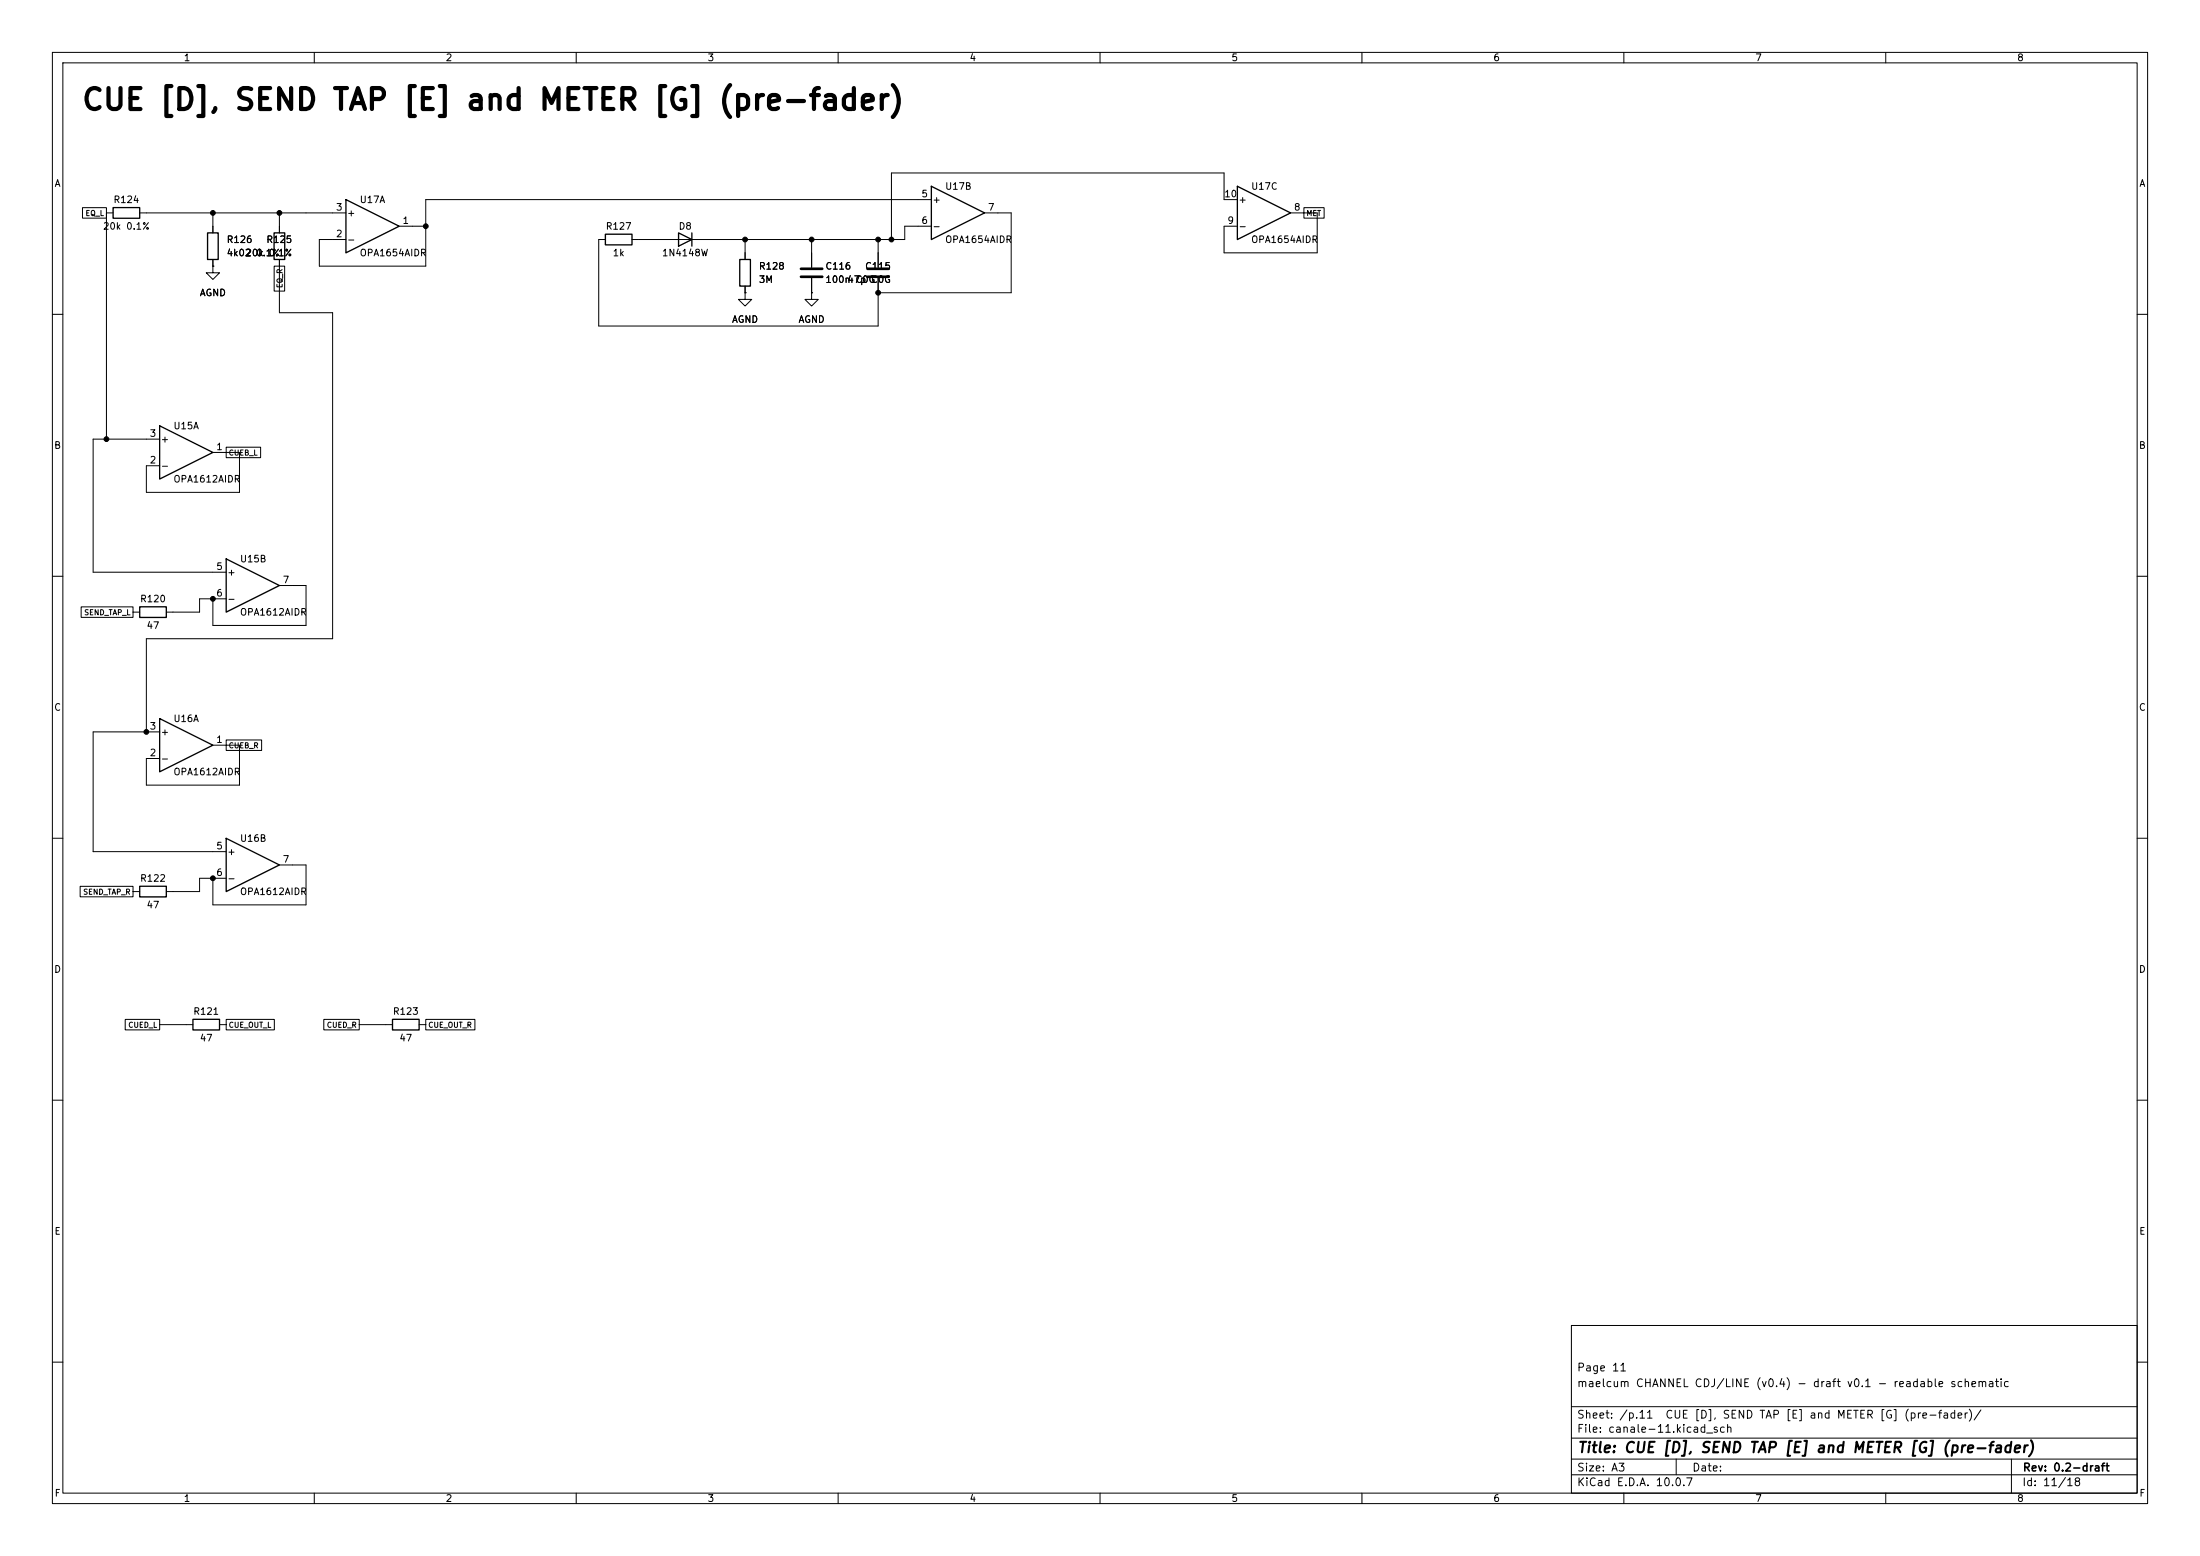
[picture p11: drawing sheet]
(kicad_sch
 (version 20260101)
 (generator "eeschema")
 (generator_version "10.0")
 (paper "A3")
 (title_block
  (title "CUE [D], SEND TAP [E] and METER [G] (pre-fader)")
  (rev "0.2-draft")
  (comment 1 "maelcum CHANNEL CDJ/LINE (v0.4) - draft v0.1 - readable schematic")
  (comment 2 "Page 11"))
 (lib_symbols
  (symbol
   "Amplifier_Operational:TL074"
   (pin_names
    (offset 0.127)) (exclude_from_sim no) (in_bom yes) (on_board yes)
   (in_pos_files yes)
   (duplicate_pin_numbers_are_jumpers no)
   (property
    "Reference"
    "U" (at 0 5.08 0) (show_name no) (do_not_autoplace no) (effects (font (size 1.27 1.27)) (justify left)))
   (property
    "Value"
    "TL074" (at 0 -5.08 0) (show_name no) (do_not_autoplace no) (effects (font (size 1.27 1.27)) (justify left)))
   (property
    "Footprint"
    "" (at -1.27 2.54 0) (show_name no) (do_not_autoplace no) (hide yes) (effects (font (size 1.27 1.27))))
   (property
    "Datasheet"
    "http://www.ti.com/lit/ds/symlink/tl071.pdf" (at 1.27 5.08 0) (show_name no) (do_not_autoplace no) (hide yes) (effects (font (size 1.27 1.27))))
   (property
    "Description"
    "Quad Low-Noise JFET-Input Operational Amplifiers, DIP-14/SOIC-14" (at 0 0 0) (show_name no) (do_not_autoplace no) (hide yes) (effects (font (size 1.27 1.27))))
   (property
    "ki_locked"
    "" (at 0 0 0) (show_name no) (do_not_autoplace no) (effects (font (size 1.27 1.27))))
   (property
    "ki_keywords"
    "quad opamp" (at 0 0 0) (show_name no) (do_not_autoplace no) (hide yes) (effects (font (size 1.27 1.27))))
   (property
    "ki_fp_filters"
    "SOIC*3.9x8.7mm*P1.27mm* DIP*W7.62mm* TSSOP*4.4x5mm*P0.65mm* SSOP*5.3x6.2mm*P0.65mm* MSOP*3x3mm*P0.5mm*" (at 0 0 0) (show_name no) (do_not_autoplace no) (hide yes) (effects (font (size 1.27 1.27))))
   (symbol
    "TL074_1_1"
    (polyline (pts (xy -5.08 5.08) (xy 5.08 0) (xy -5.08 -5.08) (xy -5.08 5.08)) (stroke (width 0.254) (type default)) (fill (type background)))
    (pin
    output
    line (at 7.62 0 180) (length 2.54) (name
    "" (effects (font (size 1.27 1.27)))) (number
    "1" (effects (font (size 1.27 1.27)))))
    (pin
    input
    line (at -7.62 -2.54 0) (length 2.54) (name
    "-" (effects (font (size 1.27 1.27)))) (number
    "2" (effects (font (size 1.27 1.27)))))
    (pin
    input
    line (at -7.62 2.54 0) (length 2.54) (name
    "+" (effects (font (size 1.27 1.27)))) (number
    "3" (effects (font (size 1.27 1.27))))))
   (symbol
    "TL074_2_1"
    (polyline (pts (xy -5.08 5.08) (xy 5.08 0) (xy -5.08 -5.08) (xy -5.08 5.08)) (stroke (width 0.254) (type default)) (fill (type background)))
    (pin
    input
    line (at -7.62 2.54 0) (length 2.54) (name
    "+" (effects (font (size 1.27 1.27)))) (number
    "5" (effects (font (size 1.27 1.27)))))
    (pin
    input
    line (at -7.62 -2.54 0) (length 2.54) (name
    "-" (effects (font (size 1.27 1.27)))) (number
    "6" (effects (font (size 1.27 1.27)))))
    (pin
    output
    line (at 7.62 0 180) (length 2.54) (name
    "" (effects (font (size 1.27 1.27)))) (number
    "7" (effects (font (size 1.27 1.27))))))
   (symbol
    "TL074_3_1"
    (polyline (pts (xy -5.08 5.08) (xy 5.08 0) (xy -5.08 -5.08) (xy -5.08 5.08)) (stroke (width 0.254) (type default)) (fill (type background)))
    (pin
    output
    line (at 7.62 0 180) (length 2.54) (name
    "" (effects (font (size 1.27 1.27)))) (number
    "8" (effects (font (size 1.27 1.27)))))
    (pin
    input
    line (at -7.62 -2.54 0) (length 2.54) (name
    "-" (effects (font (size 1.27 1.27)))) (number
    "9" (effects (font (size 1.27 1.27)))))
    (pin
    input
    line (at -7.62 2.54 0) (length 2.54) (name
    "+" (effects (font (size 1.27 1.27)))) (number
    "10" (effects (font (size 1.27 1.27))))))
   (symbol
    "TL074_4_1"
    (polyline (pts (xy -5.08 5.08) (xy 5.08 0) (xy -5.08 -5.08) (xy -5.08 5.08)) (stroke (width 0.254) (type default)) (fill (type background)))
    (pin
    input
    line (at -7.62 2.54 0) (length 2.54) (name
    "+" (effects (font (size 1.27 1.27)))) (number
    "12" (effects (font (size 1.27 1.27)))))
    (pin
    input
    line (at -7.62 -2.54 0) (length 2.54) (name
    "-" (effects (font (size 1.27 1.27)))) (number
    "13" (effects (font (size 1.27 1.27)))))
    (pin
    output
    line (at 7.62 0 180) (length 2.54) (name
    "" (effects (font (size 1.27 1.27)))) (number
    "14" (effects (font (size 1.27 1.27))))))
   (symbol
    "TL074_5_1"
    (pin
    power_in
    line (at -2.54 7.62 270) (length 3.81) (name
    "V+" (effects (font (size 1.27 1.27)))) (number
    "4" (effects (font (size 1.27 1.27)))))
    (pin
    power_in
    line (at -2.54 -7.62 90) (length 3.81) (name
    "V-" (effects (font (size 1.27 1.27)))) (number
    "11" (effects (font (size 1.27 1.27))))))
   (embedded_fonts no))
  (symbol
   "Device:R"
   (pin_numbers (hide yes))
   (pin_names
    (offset 0)) (exclude_from_sim no) (in_bom yes) (on_board yes)
   (in_pos_files yes)
   (duplicate_pin_numbers_are_jumpers no)
   (property
    "Reference"
    "R" (at 2.032 0 90) (show_name no) (do_not_autoplace no) (effects (font (size 1.27 1.27))))
   (property
    "Value"
    "R" (at 0 0 90) (show_name no) (do_not_autoplace no) (effects (font (size 1.27 1.27))))
   (property
    "Footprint"
    "" (at -1.778 0 90) (show_name no) (do_not_autoplace no) (hide yes) (effects (font (size 1.27 1.27))))
   (property
    "Datasheet"
    "" (at 0 0 0) (show_name no) (do_not_autoplace no) (hide yes) (effects (font (size 1.27 1.27))))
   (property
    "Description"
    "Resistor" (at 0 0 0) (show_name no) (do_not_autoplace no) (hide yes) (effects (font (size 1.27 1.27))))
   (property
    "ki_keywords"
    "R res resistor" (at 0 0 0) (show_name no) (do_not_autoplace no) (hide yes) (effects (font (size 1.27 1.27))))
   (property
    "ki_fp_filters"
    "R_*" (at 0 0 0) (show_name no) (do_not_autoplace no) (hide yes) (effects (font (size 1.27 1.27))))
   (symbol
    "R_0_1"
    (rectangle (start -1.016 -2.54) (end 1.016 2.54) (stroke (width 0.254) (type default)) (fill (type none))))
   (symbol
    "R_1_1"
    (pin
    passive
    line (at 0 3.81 270) (length 1.27) (name
    "" (effects (font (size 1.27 1.27)))) (number
    "1" (effects (font (size 1.27 1.27)))))
    (pin
    passive
    line (at 0 -3.81 90) (length 1.27) (name
    "" (effects (font (size 1.27 1.27)))) (number
    "2" (effects (font (size 1.27 1.27))))))
   (embedded_fonts no))
  (symbol
   "power:GND"
   (power global)
   (pin_numbers (hide yes))
   (pin_names
    (offset 0) (hide yes)) (exclude_from_sim no) (in_bom yes) (on_board yes)
   (in_pos_files yes)
   (duplicate_pin_numbers_are_jumpers no)
   (property
    "Reference"
    "#PWR" (at 0 -6.35 0) (show_name no) (do_not_autoplace no) (hide yes) (effects (font (size 1.27 1.27))))
   (property
    "Value"
    "GND" (at 0 -3.81 0) (show_name no) (do_not_autoplace no) (effects (font (size 1.27 1.27))))
   (property
    "Footprint"
    "" (at 0 0 0) (show_name no) (do_not_autoplace no) (hide yes) (effects (font (size 1.27 1.27))))
   (property
    "Datasheet"
    "" (at 0 0 0) (show_name no) (do_not_autoplace no) (hide yes) (effects (font (size 1.27 1.27))))
   (property
    "Description"
    "Power symbol creates a global label with name \"GND\" , ground" (at 0 0 0) (show_name no) (do_not_autoplace no) (hide yes) (effects (font (size 1.27 1.27))))
   (property
    "ki_keywords"
    "global power" (at 0 0 0) (show_name no) (do_not_autoplace no) (hide yes) (effects (font (size 1.27 1.27))))
   (symbol
    "GND_0_1"
    (polyline (pts (xy 0 0) (xy 0 -1.27) (xy 1.27 -1.27) (xy 0 -2.54) (xy -1.27 -1.27) (xy 0 -1.27)) (stroke (width 0) (type default)) (fill (type none))))
   (symbol
    "GND_1_1"
    (pin
    power_in
    line (at 0 0 270) (length 0) (name
    "" (effects (font (size 1.27 1.27)))) (number
    "1" (effects (font (size 1.27 1.27))))))
   (embedded_fonts no))
  (symbol
   "Device:C"
   (pin_numbers (hide yes))
   (pin_names
    (offset 0.254)) (exclude_from_sim no) (in_bom yes) (on_board yes)
   (in_pos_files yes)
   (duplicate_pin_numbers_are_jumpers no)
   (property
    "Reference"
    "C" (at 0.635 2.54 0) (show_name no) (do_not_autoplace no) (effects (font (size 1.27 1.27)) (justify left)))
   (property
    "Value"
    "C" (at 0.635 -2.54 0) (show_name no) (do_not_autoplace no) (effects (font (size 1.27 1.27)) (justify left)))
   (property
    "Footprint"
    "" (at 0.9652 -3.81 0) (show_name no) (do_not_autoplace no) (hide yes) (effects (font (size 1.27 1.27))))
   (property
    "Datasheet"
    "" (at 0 0 0) (show_name no) (do_not_autoplace no) (hide yes) (effects (font (size 1.27 1.27))))
   (property
    "Description"
    "Unpolarized capacitor" (at 0 0 0) (show_name no) (do_not_autoplace no) (hide yes) (effects (font (size 1.27 1.27))))
   (property
    "ki_keywords"
    "cap capacitor" (at 0 0 0) (show_name no) (do_not_autoplace no) (hide yes) (effects (font (size 1.27 1.27))))
   (property
    "ki_fp_filters"
    "C_*" (at 0 0 0) (show_name no) (do_not_autoplace no) (hide yes) (effects (font (size 1.27 1.27))))
   (symbol
    "C_0_1"
    (polyline (pts (xy -2.032 0.762) (xy 2.032 0.762)) (stroke (width 0.508) (type default)) (fill (type none)))
    (polyline (pts (xy -2.032 -0.762) (xy 2.032 -0.762)) (stroke (width 0.508) (type default)) (fill (type none))))
   (symbol
    "C_1_1"
    (pin
    passive
    line (at 0 3.81 270) (length 2.794) (name
    "" (effects (font (size 1.27 1.27)))) (number
    "1" (effects (font (size 1.27 1.27)))))
    (pin
    passive
    line (at 0 -3.81 90) (length 2.794) (name
    "" (effects (font (size 1.27 1.27)))) (number
    "2" (effects (font (size 1.27 1.27))))))
   (embedded_fonts no))
  (symbol
   "Diode:1N4148W"
   (pin_numbers (hide yes))
   (pin_names (hide yes)) (exclude_from_sim no) (in_bom yes) (on_board yes)
   (in_pos_files yes)
   (duplicate_pin_numbers_are_jumpers no)
   (property
    "Reference"
    "D" (at 0 2.54 0) (show_name no) (do_not_autoplace no) (effects (font (size 1.27 1.27))))
   (property
    "Value"
    "1N4148W" (at 0 -2.54 0) (show_name no) (do_not_autoplace no) (effects (font (size 1.27 1.27))))
   (property
    "Footprint"
    "Diode_SMD:D_SOD-123" (at 0 -4.445 0) (show_name no) (do_not_autoplace no) (hide yes) (effects (font (size 1.27 1.27))))
   (property
    "Datasheet"
    "https://www.vishay.com/docs/85748/1n4148w.pdf" (at 0 0 0) (show_name no) (do_not_autoplace no) (hide yes) (effects (font (size 1.27 1.27))))
   (property
    "Description"
    "75V 0.15A Fast Switching Diode, SOD-123" (at 0 0 0) (show_name no) (do_not_autoplace no) (hide yes) (effects (font (size 1.27 1.27))))
   (property
    "Sim.Device"
    "D" (at 0 0 0) (show_name no) (do_not_autoplace no) (hide yes) (effects (font (size 1.27 1.27))))
   (property
    "Sim.Pins"
    "1=K 2=A" (at 0 0 0) (show_name no) (do_not_autoplace no) (hide yes) (effects (font (size 1.27 1.27))))
   (property
    "ki_keywords"
    "diode" (at 0 0 0) (show_name no) (do_not_autoplace no) (hide yes) (effects (font (size 1.27 1.27))))
   (property
    "ki_fp_filters"
    "D*SOD?123*" (at 0 0 0) (show_name no) (do_not_autoplace no) (hide yes) (effects (font (size 1.27 1.27))))
   (symbol
    "1N4148W_0_1"
    (polyline (pts (xy -1.27 1.27) (xy -1.27 -1.27)) (stroke (width 0.254) (type default)) (fill (type none)))
    (polyline (pts (xy 1.27 1.27) (xy 1.27 -1.27) (xy -1.27 0) (xy 1.27 1.27)) (stroke (width 0.254) (type default)) (fill (type none)))
    (polyline (pts (xy 1.27 0) (xy -1.27 0)) (stroke (width 0) (type default)) (fill (type none))))
   (symbol
    "1N4148W_1_1"
    (pin
    passive
    line (at -3.81 0 0) (length 2.54) (name
    "K" (effects (font (size 1.27 1.27)))) (number
    "1" (effects (font (size 1.27 1.27)))))
    (pin
    passive
    line (at 3.81 0 180) (length 2.54) (name
    "A" (effects (font (size 1.27 1.27)))) (number
    "2" (effects (font (size 1.27 1.27))))))
   (embedded_fonts no))
  (symbol
   "Amplifier_Operational:OPA1612AxD"
   (pin_names
    (offset 0.127)) (exclude_from_sim no) (in_bom yes) (on_board yes)
   (in_pos_files yes)
   (duplicate_pin_numbers_are_jumpers no)
   (property
    "Reference"
    "U" (at 0 5.08 0) (show_name no) (do_not_autoplace no) (effects (font (size 1.27 1.27)) (justify left)))
   (property
    "Value"
    "OPA1612AxD" (at 0 -5.08 0) (show_name no) (do_not_autoplace no) (effects (font (size 1.27 1.27)) (justify left)))
   (property
    "Footprint"
    "" (at 0 0 0) (show_name no) (do_not_autoplace no) (hide yes) (effects (font (size 1.27 1.27))))
   (property
    "Datasheet"
    "http://www.ti.com/lit/ds/symlink/opa1612.pdf" (at 0 0 0) (show_name no) (do_not_autoplace no) (hide yes) (effects (font (size 1.27 1.27))))
   (property
    "Description"
    "Dual SoundPlus High Performance, Bipolar-Input Audio Operational Amplifiers, SOIC-8" (at 0 0 0) (show_name no) (do_not_autoplace no) (hide yes) (effects (font (size 1.27 1.27))))
   (property
    "ki_locked"
    "" (at 0 0 0) (show_name no) (do_not_autoplace no) (effects (font (size 1.27 1.27))))
   (property
    "ki_keywords"
    "dual opamp" (at 0 0 0) (show_name no) (do_not_autoplace no) (hide yes) (effects (font (size 1.27 1.27))))
   (property
    "ki_fp_filters"
    "SOIC*3.9x4.9mm*P1.27mm* DIP*W7.62mm* TO*99* OnSemi*Micro8* TSSOP*3x3mm*P0.65mm* TSSOP*4.4x3mm*P0.65mm* MSOP*3x3mm*P0.65mm* SSOP*3.9x4.9mm*P0.635mm* LFCSP*2x2mm*P0.5mm* *SIP* SOIC*5.3x6.2mm*P1.27mm*" (at 0 0 0) (show_name no) (do_not_autoplace no) (hide yes) (effects (font (size 1.27 1.27))))
   (symbol
    "OPA1612AxD_1_1"
    (polyline (pts (xy -5.08 5.08) (xy 5.08 0) (xy -5.08 -5.08) (xy -5.08 5.08)) (stroke (width 0.254) (type default)) (fill (type background)))
    (pin
    output
    line (at 7.62 0 180) (length 2.54) (name
    "" (effects (font (size 1.27 1.27)))) (number
    "1" (effects (font (size 1.27 1.27)))))
    (pin
    input
    line (at -7.62 -2.54 0) (length 2.54) (name
    "-" (effects (font (size 1.27 1.27)))) (number
    "2" (effects (font (size 1.27 1.27)))))
    (pin
    input
    line (at -7.62 2.54 0) (length 2.54) (name
    "+" (effects (font (size 1.27 1.27)))) (number
    "3" (effects (font (size 1.27 1.27))))))
   (symbol
    "OPA1612AxD_2_1"
    (polyline (pts (xy -5.08 5.08) (xy 5.08 0) (xy -5.08 -5.08) (xy -5.08 5.08)) (stroke (width 0.254) (type default)) (fill (type background)))
    (pin
    input
    line (at -7.62 2.54 0) (length 2.54) (name
    "+" (effects (font (size 1.27 1.27)))) (number
    "5" (effects (font (size 1.27 1.27)))))
    (pin
    input
    line (at -7.62 -2.54 0) (length 2.54) (name
    "-" (effects (font (size 1.27 1.27)))) (number
    "6" (effects (font (size 1.27 1.27)))))
    (pin
    output
    line (at 7.62 0 180) (length 2.54) (name
    "" (effects (font (size 1.27 1.27)))) (number
    "7" (effects (font (size 1.27 1.27))))))
   (symbol
    "OPA1612AxD_3_1"
    (pin
    power_in
    line (at -2.54 -7.62 90) (length 3.81) (name
    "V-" (effects (font (size 1.27 1.27)))) (number
    "4" (effects (font (size 1.27 1.27)))))
    (pin
    power_in
    line (at -2.54 7.62 270) (length 3.81) (name
    "V+" (effects (font (size 1.27 1.27)))) (number
    "8" (effects (font (size 1.27 1.27))))))
   (embedded_fonts no)))
 (text
  "CUE [D], SEND TAP [E] and METER [G] (pre-fader)"
  (exclude_from_sim no)
  (at 15.24 21.59 0)
  (effects (font (size 4 4)
    (bold yes)) (justify left bottom)))
 (symbol
  (lib_id "Amplifier_Operational:TL074")
  (at 71.12 43.18 0)
  (unit 1)
  (body_style 1)
  (exclude_from_sim no)
  (in_bom yes)
  (on_board yes)
  (dnp no)
  (property
   "Reference"
   "U17" (at 68.58 38.1 0) (effects (font (size 1.27 1.27)) (justify left)))
  (property
   "Value"
   "OPA1654AIDR" (at 68.58 48.26 0) (effects (font (size 1.27 1.27)) (justify left)))
  (property
   "Footprint"
   "Package_SO:SOIC-14_3.9x8.7mm_P1.27mm" (at 71.12 43.18 0) (effects (font (size 1.27 1.27)) (justify left) (hide yes)))
  (property
   "Datasheet"
   "" (at 71.12 43.18 0) (effects (font (size 1.27 1.27)) (justify left) (hide yes)))
  (property
   "Nota"
   "inseguitore di scala, superdiodo, buffer dell'hold (LM3915 sulla scheda comandi)" (at 71.12 43.18 0) (effects (font (size 1.27 1.27)) (justify left) (hide yes)))
  (pin
   "1")
  (pin
   "2")
  (pin
   "3")
  (instances (project
    "canale" (path
    "/f0c5571b-16e2-51a9-92b3-0eee43c7234d/6fb49771-ef78-5bdc-9e51-f31e50df5091" (reference "U17") (unit 1)))))
 (wire
  (pts (xy 63.5 40.64) (xy 58.42 40.64))
  (stroke (width 0) (type default)))
 (symbol
  (lib_id "Device:R")
  (at 53.34 46.99 180)
  (unit 1)
  (body_style 1)
  (exclude_from_sim no)
  (in_bom yes)
  (on_board yes)
  (dnp no)
  (property
   "Reference"
   "R125" (at 55.88 45.72 0) (effects (font (size 1.27 1.27)) (justify left)))
  (property
   "Value"
   "20k 0.1%" (at 55.88 48.26 0) (effects (font (size 1.27 1.27)) (justify left)))
  (property
   "Footprint"
   "Resistor_SMD:R_0805_2012Metric" (at 53.34 46.99 0) (effects (font (size 1.27 1.27)) (justify left) (hide yes)))
  (property
   "Datasheet"
   "" (at 53.34 46.99 0) (effects (font (size 1.27 1.27)) (justify left) (hide yes)))
  (pin
   "1")
  (pin
   "2")
  (instances (project
    "canale" (path
    "/f0c5571b-16e2-51a9-92b3-0eee43c7234d/6fb49771-ef78-5bdc-9e51-f31e50df5091" (reference "R125") (unit 1)))))
 (symbol
  (lib_id "Device:R")
  (at 40.64 46.99 0)
  (unit 1)
  (body_style 1)
  (exclude_from_sim no)
  (in_bom yes)
  (on_board yes)
  (dnp no)
  (property
   "Reference"
   "R126" (at 43.18 45.72 0) (effects (font (size 1.27 1.27)) (justify left)))
  (property
   "Value"
   "4k02 0.1%" (at 43.18 48.26 0) (effects (font (size 1.27 1.27)) (justify left)))
  (property
   "Footprint"
   "Resistor_SMD:R_0805_2012Metric" (at 40.64 46.99 0) (effects (font (size 1.27 1.27)) (justify left) (hide yes)))
  (property
   "Datasheet"
   "" (at 40.64 46.99 0) (effects (font (size 1.27 1.27)) (justify left) (hide yes)))
  (property
   "Nota"
   "g = 0,287 (doc 0,288), come il master" (at 40.64 46.99 0) (effects (font (size 1.27 1.27)) (justify left) (hide yes)))
  (pin
   "1")
  (pin
   "2")
  (instances (project
    "canale" (path
    "/f0c5571b-16e2-51a9-92b3-0eee43c7234d/6fb49771-ef78-5bdc-9e51-f31e50df5091" (reference "R126") (unit 1)))))
 (symbol
  (lib_id "Device:R")
  (at 24.13 40.64 90)
  (unit 1)
  (body_style 1)
  (exclude_from_sim no)
  (in_bom yes)
  (on_board yes)
  (dnp no)
  (property
   "Reference"
   "R124" (at 24.13 38.1 90) (effects (font (size 1.27 1.27))))
  (property
   "Value"
   "20k 0.1%" (at 24.13 43.18 90) (effects (font (size 1.27 1.27))))
  (property
   "Footprint"
   "Resistor_SMD:R_0805_2012Metric" (at 24.13 40.64 0) (effects (font (size 1.27 1.27)) (justify left) (hide yes)))
  (property
   "Datasheet"
   "" (at 24.13 40.64 0) (effects (font (size 1.27 1.27)) (justify left) (hide yes)))
  (property
   "Nota"
   "NOTA: barra unica del canale, (L+R)/2 con due 20k" (at 24.13 40.64 0) (effects (font (size 1.27 1.27)) (justify left) (hide yes)))
  (pin
   "1")
  (pin
   "2")
  (instances (project
    "canale" (path
    "/f0c5571b-16e2-51a9-92b3-0eee43c7234d/6fb49771-ef78-5bdc-9e51-f31e50df5091" (reference "R124") (unit 1)))))
 (wire
  (pts (xy 58.42 40.64) (xy 53.34 40.64))
  (stroke (width 0) (type default)))
 (wire
  (pts (xy 53.34 40.64) (xy 53.34 43.18))
  (stroke (width 0) (type default)))
 (wire
  (pts (xy 53.34 40.64) (xy 40.64 40.64))
  (stroke (width 0) (type default)))
 (wire
  (pts (xy 40.64 40.64) (xy 40.64 43.18))
  (stroke (width 0) (type default)))
 (wire
  (pts (xy 40.64 40.64) (xy 27.94 40.64))
  (stroke (width 0) (type default)))
 (junction
  (at 53.34 40.64)
  (diameter 0)
  (color 0 0 0 0))
 (junction
  (at 40.64 40.64)
  (diameter 0)
  (color 0 0 0 0))
 (symbol
  (lib_id "power:GND")
  (at 40.64 50.8 0)
  (unit 1)
  (body_style 1)
  (exclude_from_sim no)
  (in_bom yes)
  (on_board yes)
  (dnp no)
  (property
   "Reference"
   "#PWR001" (at 40.64 50.8 0) (effects (font (size 1.27 1.27)) (justify left) (hide yes)))
  (property
   "Value"
   "AGND" (at 40.64 55.88 0) (effects (font (size 1.27 1.27))))
  (property
   "Footprint"
   "" (at 40.64 50.8 0) (effects (font (size 1.27 1.27)) (justify left) (hide yes)))
  (property
   "Datasheet"
   "" (at 40.64 50.8 0) (effects (font (size 1.27 1.27)) (justify left) (hide yes)))
  (pin
   "1")
  (instances (project
    "canale" (path
    "/f0c5571b-16e2-51a9-92b3-0eee43c7234d/6fb49771-ef78-5bdc-9e51-f31e50df5091" (reference "#PWR001") (unit 1)))))
 (wire
  (pts (xy 63.5 45.72) (xy 60.96 45.72))
  (stroke (width 0) (type default)))
 (wire
  (pts (xy 60.96 50.8) (xy 60.96 45.72))
  (stroke (width 0) (type default)))
 (symbol
  (lib_id "Amplifier_Operational:TL074")
  (at 182.88 40.64 0)
  (unit 2)
  (body_style 1)
  (exclude_from_sim no)
  (in_bom yes)
  (on_board yes)
  (dnp no)
  (property
   "Reference"
   "U17" (at 180.34 35.56 0) (effects (font (size 1.27 1.27)) (justify left)))
  (property
   "Value"
   "OPA1654AIDR" (at 180.34 45.72 0) (effects (font (size 1.27 1.27)) (justify left)))
  (property
   "Footprint"
   "Package_SO:SOIC-14_3.9x8.7mm_P1.27mm" (at 182.88 40.64 0) (effects (font (size 1.27 1.27)) (justify left) (hide yes)))
  (property
   "Datasheet"
   "" (at 182.88 40.64 0) (effects (font (size 1.27 1.27)) (justify left) (hide yes)))
  (property
   "Nota"
   "inseguitore di scala, superdiodo, buffer dell'hold (LM3915 sulla scheda comandi)" (at 182.88 40.64 0) (effects (font (size 1.27 1.27)) (justify left) (hide yes)))
  (pin
   "5")
  (pin
   "6")
  (pin
   "7")
  (instances (project
    "canale" (path
    "/f0c5571b-16e2-51a9-92b3-0eee43c7234d/6fb49771-ef78-5bdc-9e51-f31e50df5091" (reference "U17") (unit 2)))))
 (wire
  (pts (xy 175.26 43.18) (xy 172.72 43.18))
  (stroke (width 0) (type default)))
 (wire
  (pts (xy 172.72 43.18) (xy 172.72 45.72))
  (stroke (width 0) (type default)))
 (symbol
  (lib_id "Device:C")
  (at 167.64 52.07 180)
  (unit 1)
  (body_style 1)
  (exclude_from_sim no)
  (in_bom yes)
  (on_board yes)
  (dnp no)
  (property
   "Reference"
   "C115" (at 170.18 50.8 0) (effects (font (size 1.27 1.27)) (justify left)))
  (property
   "Value"
   "47p C0G" (at 170.18 53.34 0) (effects (font (size 1.27 1.27)) (justify left)))
  (property
   "Footprint"
   "Capacitor_SMD:C_0805_2012Metric" (at 167.64 52.07 0) (effects (font (size 1.27 1.27)) (justify left) (hide yes)))
  (property
   "Datasheet"
   "" (at 167.64 52.07 0) (effects (font (size 1.27 1.27)) (justify left) (hide yes)))
  (pin
   "1")
  (pin
   "2")
  (instances (project
    "canale" (path
    "/f0c5571b-16e2-51a9-92b3-0eee43c7234d/6fb49771-ef78-5bdc-9e51-f31e50df5091" (reference "C115") (unit 1)))))
 (symbol
  (lib_id "Device:C")
  (at 154.94 52.07 0)
  (unit 1)
  (body_style 1)
  (exclude_from_sim no)
  (in_bom yes)
  (on_board yes)
  (dnp no)
  (property
   "Reference"
   "C116" (at 157.48 50.8 0) (effects (font (size 1.27 1.27)) (justify left)))
  (property
   "Value"
   "100n C0G" (at 157.48 53.34 0) (effects (font (size 1.27 1.27)) (justify left)))
  (property
   "Footprint"
   "Capacitor_SMD:C_1206_3216Metric" (at 154.94 52.07 0) (effects (font (size 1.27 1.27)) (justify left) (hide yes)))
  (property
   "Datasheet"
   "" (at 154.94 52.07 0) (effects (font (size 1.27 1.27)) (justify left) (hide yes)))
  (property
   "Nota"
   "hold: niente altro sul nodo (sim/meter)" (at 154.94 52.07 0) (effects (font (size 1.27 1.27)) (justify left) (hide yes)))
  (pin
   "1")
  (pin
   "2")
  (instances (project
    "canale" (path
    "/f0c5571b-16e2-51a9-92b3-0eee43c7234d/6fb49771-ef78-5bdc-9e51-f31e50df5091" (reference "C116") (unit 1)))))
 (symbol
  (lib_id "Device:R")
  (at 142.24 52.07 0)
  (unit 1)
  (body_style 1)
  (exclude_from_sim no)
  (in_bom yes)
  (on_board yes)
  (dnp no)
  (property
   "Reference"
   "R128" (at 144.78 50.8 0) (effects (font (size 1.27 1.27)) (justify left)))
  (property
   "Value"
   "3M" (at 144.78 53.34 0) (effects (font (size 1.27 1.27)) (justify left)))
  (property
   "Footprint"
   "Resistor_SMD:R_0805_2012Metric" (at 142.24 52.07 0) (effects (font (size 1.27 1.27)) (justify left) (hide yes)))
  (property
   "Datasheet"
   "" (at 142.24 52.07 0) (effects (font (size 1.27 1.27)) (justify left) (hide yes)))
  (property
   "Nota"
   "release 0,3 s (dec. 81)" (at 142.24 52.07 0) (effects (font (size 1.27 1.27)) (justify left) (hide yes)))
  (pin
   "1")
  (pin
   "2")
  (instances (project
    "canale" (path
    "/f0c5571b-16e2-51a9-92b3-0eee43c7234d/6fb49771-ef78-5bdc-9e51-f31e50df5091" (reference "R128") (unit 1)))))
 (symbol
  (lib_id "Diode:1N4148W")
  (at 130.81 45.72 180)
  (unit 1)
  (body_style 1)
  (exclude_from_sim no)
  (in_bom yes)
  (on_board yes)
  (dnp no)
  (property
   "Reference"
   "D8" (at 130.81 43.18 0) (effects (font (size 1.27 1.27))))
  (property
   "Value"
   "1N4148W" (at 130.81 48.26 0) (effects (font (size 1.27 1.27))))
  (property
   "Footprint"
   "Diode_SMD:D_SOD-123" (at 130.81 45.72 0) (effects (font (size 1.27 1.27)) (justify left) (hide yes)))
  (property
   "Datasheet"
   "" (at 130.81 45.72 0) (effects (font (size 1.27 1.27)) (justify left) (hide yes)))
  (pin
   "1")
  (pin
   "2")
  (instances (project
    "canale" (path
    "/f0c5571b-16e2-51a9-92b3-0eee43c7234d/6fb49771-ef78-5bdc-9e51-f31e50df5091" (reference "D8") (unit 1)))))
 (symbol
  (lib_id "Device:R")
  (at 118.11 45.72 90)
  (unit 1)
  (body_style 1)
  (exclude_from_sim no)
  (in_bom yes)
  (on_board yes)
  (dnp no)
  (property
   "Reference"
   "R127" (at 118.11 43.18 90) (effects (font (size 1.27 1.27))))
  (property
   "Value"
   "1k" (at 118.11 48.26 90) (effects (font (size 1.27 1.27))))
  (property
   "Footprint"
   "Resistor_SMD:R_0805_2012Metric" (at 118.11 45.72 0) (effects (font (size 1.27 1.27)) (justify left) (hide yes)))
  (property
   "Datasheet"
   "" (at 118.11 45.72 0) (effects (font (size 1.27 1.27)) (justify left) (hide yes)))
  (pin
   "1")
  (pin
   "2")
  (instances (project
    "canale" (path
    "/f0c5571b-16e2-51a9-92b3-0eee43c7234d/6fb49771-ef78-5bdc-9e51-f31e50df5091" (reference "R127") (unit 1)))))
 (wire
  (pts (xy 172.72 45.72) (xy 167.64 45.72))
  (stroke (width 0) (type default)))
 (wire
  (pts (xy 167.64 45.72) (xy 167.64 48.26))
  (stroke (width 0) (type default)))
 (wire
  (pts (xy 167.64 45.72) (xy 154.94 45.72))
  (stroke (width 0) (type default)))
 (wire
  (pts (xy 154.94 45.72) (xy 154.94 48.26))
  (stroke (width 0) (type default)))
 (wire
  (pts (xy 154.94 45.72) (xy 142.24 45.72))
  (stroke (width 0) (type default)))
 (wire
  (pts (xy 142.24 45.72) (xy 142.24 48.26))
  (stroke (width 0) (type default)))
 (wire
  (pts (xy 142.24 45.72) (xy 134.62 45.72))
  (stroke (width 0) (type default)))
 (wire
  (pts (xy 127 45.72) (xy 121.92 45.72))
  (stroke (width 0) (type default)))
 (junction
  (at 167.64 45.72)
  (diameter 0)
  (color 0 0 0 0))
 (junction
  (at 154.94 45.72)
  (diameter 0)
  (color 0 0 0 0))
 (junction
  (at 142.24 45.72)
  (diameter 0)
  (color 0 0 0 0))
 (symbol
  (lib_id "power:GND")
  (at 154.94 55.88 0)
  (unit 1)
  (body_style 1)
  (exclude_from_sim no)
  (in_bom yes)
  (on_board yes)
  (dnp no)
  (property
   "Reference"
   "#PWR002" (at 154.94 55.88 0) (effects (font (size 1.27 1.27)) (justify left) (hide yes)))
  (property
   "Value"
   "AGND" (at 154.94 60.96 0) (effects (font (size 1.27 1.27))))
  (property
   "Footprint"
   "" (at 154.94 55.88 0) (effects (font (size 1.27 1.27)) (justify left) (hide yes)))
  (property
   "Datasheet"
   "" (at 154.94 55.88 0) (effects (font (size 1.27 1.27)) (justify left) (hide yes)))
  (pin
   "1")
  (instances (project
    "canale" (path
    "/f0c5571b-16e2-51a9-92b3-0eee43c7234d/6fb49771-ef78-5bdc-9e51-f31e50df5091" (reference "#PWR002") (unit 1)))))
 (symbol
  (lib_id "power:GND")
  (at 142.24 55.88 0)
  (unit 1)
  (body_style 1)
  (exclude_from_sim no)
  (in_bom yes)
  (on_board yes)
  (dnp no)
  (property
   "Reference"
   "#PWR003" (at 142.24 55.88 0) (effects (font (size 1.27 1.27)) (justify left) (hide yes)))
  (property
   "Value"
   "AGND" (at 142.24 60.96 0) (effects (font (size 1.27 1.27))))
  (property
   "Footprint"
   "" (at 142.24 55.88 0) (effects (font (size 1.27 1.27)) (justify left) (hide yes)))
  (property
   "Datasheet"
   "" (at 142.24 55.88 0) (effects (font (size 1.27 1.27)) (justify left) (hide yes)))
  (pin
   "1")
  (instances (project
    "canale" (path
    "/f0c5571b-16e2-51a9-92b3-0eee43c7234d/6fb49771-ef78-5bdc-9e51-f31e50df5091" (reference "#PWR003") (unit 1)))))
 (symbol
  (lib_id "Amplifier_Operational:TL074")
  (at 241.3 40.64 0)
  (unit 3)
  (body_style 1)
  (exclude_from_sim no)
  (in_bom yes)
  (on_board yes)
  (dnp no)
  (property
   "Reference"
   "U17" (at 238.76 35.56 0) (effects (font (size 1.27 1.27)) (justify left)))
  (property
   "Value"
   "OPA1654AIDR" (at 238.76 45.72 0) (effects (font (size 1.27 1.27)) (justify left)))
  (property
   "Footprint"
   "Package_SO:SOIC-14_3.9x8.7mm_P1.27mm" (at 241.3 40.64 0) (effects (font (size 1.27 1.27)) (justify left) (hide yes)))
  (property
   "Datasheet"
   "" (at 241.3 40.64 0) (effects (font (size 1.27 1.27)) (justify left) (hide yes)))
  (property
   "Nota"
   "inseguitore di scala, superdiodo, buffer dell'hold (LM3915 sulla scheda comandi)" (at 241.3 40.64 0) (effects (font (size 1.27 1.27)) (justify left) (hide yes)))
  (pin
   "8")
  (pin
   "9")
  (pin
   "10")
  (instances (project
    "canale" (path
    "/f0c5571b-16e2-51a9-92b3-0eee43c7234d/6fb49771-ef78-5bdc-9e51-f31e50df5091" (reference "U17") (unit 3)))))
 (symbol
  (lib_id "Amplifier_Operational:OPA1612AxD")
  (at 35.56 86.36 0)
  (unit 1)
  (body_style 1)
  (exclude_from_sim no)
  (in_bom yes)
  (on_board yes)
  (dnp no)
  (property
   "Reference"
   "U15" (at 33.02 81.28 0) (effects (font (size 1.27 1.27)) (justify left)))
  (property
   "Value"
   "OPA1612AIDR" (at 33.02 91.44 0) (effects (font (size 1.27 1.27)) (justify left)))
  (property
   "Footprint"
   "Package_SO:SOIC-8_3.9x4.9mm_P1.27mm" (at 35.56 86.36 0) (effects (font (size 1.27 1.27)) (justify left) (hide yes)))
  (property
   "Datasheet"
   "" (at 35.56 86.36 0) (effects (font (size 1.27 1.27)) (justify left) (hide yes)))
  (property
   "Nota"
   "buffer CUE e SEND TAP, L" (at 35.56 86.36 0) (effects (font (size 1.27 1.27)) (justify left) (hide yes)))
  (pin
   "1")
  (pin
   "2")
  (pin
   "3")
  (instances (project
    "canale" (path
    "/f0c5571b-16e2-51a9-92b3-0eee43c7234d/6fb49771-ef78-5bdc-9e51-f31e50df5091" (reference "U15") (unit 1)))))
 (symbol
  (lib_id "Amplifier_Operational:OPA1612AxD")
  (at 48.26 111.76 0)
  (unit 2)
  (body_style 1)
  (exclude_from_sim no)
  (in_bom yes)
  (on_board yes)
  (dnp no)
  (property
   "Reference"
   "U15" (at 45.72 106.68 0) (effects (font (size 1.27 1.27)) (justify left)))
  (property
   "Value"
   "OPA1612AIDR" (at 45.72 116.84 0) (effects (font (size 1.27 1.27)) (justify left)))
  (property
   "Footprint"
   "Package_SO:SOIC-8_3.9x4.9mm_P1.27mm" (at 48.26 111.76 0) (effects (font (size 1.27 1.27)) (justify left) (hide yes)))
  (property
   "Datasheet"
   "" (at 48.26 111.76 0) (effects (font (size 1.27 1.27)) (justify left) (hide yes)))
  (property
   "Nota"
   "buffer CUE e SEND TAP, L" (at 48.26 111.76 0) (effects (font (size 1.27 1.27)) (justify left) (hide yes)))
  (pin
   "5")
  (pin
   "6")
  (pin
   "7")
  (instances (project
    "canale" (path
    "/f0c5571b-16e2-51a9-92b3-0eee43c7234d/6fb49771-ef78-5bdc-9e51-f31e50df5091" (reference "U15") (unit 2)))))
 (wire
  (pts (xy 40.64 114.3) (xy 38.1 114.3))
  (stroke (width 0) (type default)))
 (wire
  (pts (xy 38.1 114.3) (xy 38.1 116.84))
  (stroke (width 0) (type default)))
 (symbol
  (lib_id "Device:R")
  (at 29.21 116.84 270)
  (unit 1)
  (body_style 1)
  (exclude_from_sim no)
  (in_bom yes)
  (on_board yes)
  (dnp no)
  (property
   "Reference"
   "R120" (at 29.21 114.3 90) (effects (font (size 1.27 1.27))))
  (property
   "Value"
   "47" (at 29.21 119.38 90) (effects (font (size 1.27 1.27))))
  (property
   "Footprint"
   "Resistor_SMD:R_0805_2012Metric" (at 29.21 116.84 0) (effects (font (size 1.27 1.27)) (justify left) (hide yes)))
  (property
   "Datasheet"
   "" (at 29.21 116.84 0) (effects (font (size 1.27 1.27)) (justify left) (hide yes)))
  (property
   "Nota"
   "driver <= 50 ohm verso il FX-SEND (slot 3)" (at 29.21 116.84 0) (effects (font (size 1.27 1.27)) (justify left) (hide yes)))
  (pin
   "1")
  (pin
   "2")
  (instances (project
    "canale" (path
    "/f0c5571b-16e2-51a9-92b3-0eee43c7234d/6fb49771-ef78-5bdc-9e51-f31e50df5091" (reference "R120") (unit 1)))))
 (wire
  (pts (xy 38.1 116.84) (xy 33.02 116.84))
  (stroke (width 0) (type default)))
 (symbol
  (lib_id "Amplifier_Operational:OPA1612AxD")
  (at 35.56 142.24 0)
  (unit 1)
  (body_style 1)
  (exclude_from_sim no)
  (in_bom yes)
  (on_board yes)
  (dnp no)
  (property
   "Reference"
   "U16" (at 33.02 137.16 0) (effects (font (size 1.27 1.27)) (justify left)))
  (property
   "Value"
   "OPA1612AIDR" (at 33.02 147.32 0) (effects (font (size 1.27 1.27)) (justify left)))
  (property
   "Footprint"
   "Package_SO:SOIC-8_3.9x4.9mm_P1.27mm" (at 35.56 142.24 0) (effects (font (size 1.27 1.27)) (justify left) (hide yes)))
  (property
   "Datasheet"
   "" (at 35.56 142.24 0) (effects (font (size 1.27 1.27)) (justify left) (hide yes)))
  (property
   "Nota"
   "buffer CUE e SEND TAP, R" (at 35.56 142.24 0) (effects (font (size 1.27 1.27)) (justify left) (hide yes)))
  (pin
   "1")
  (pin
   "2")
  (pin
   "3")
  (instances (project
    "canale" (path
    "/f0c5571b-16e2-51a9-92b3-0eee43c7234d/6fb49771-ef78-5bdc-9e51-f31e50df5091" (reference "U16") (unit 1)))))
 (symbol
  (lib_id "Amplifier_Operational:OPA1612AxD")
  (at 48.26 165.1 0)
  (unit 2)
  (body_style 1)
  (exclude_from_sim no)
  (in_bom yes)
  (on_board yes)
  (dnp no)
  (property
   "Reference"
   "U16" (at 45.72 160.02 0) (effects (font (size 1.27 1.27)) (justify left)))
  (property
   "Value"
   "OPA1612AIDR" (at 45.72 170.18 0) (effects (font (size 1.27 1.27)) (justify left)))
  (property
   "Footprint"
   "Package_SO:SOIC-8_3.9x4.9mm_P1.27mm" (at 48.26 165.1 0) (effects (font (size 1.27 1.27)) (justify left) (hide yes)))
  (property
   "Datasheet"
   "" (at 48.26 165.1 0) (effects (font (size 1.27 1.27)) (justify left) (hide yes)))
  (property
   "Nota"
   "buffer CUE e SEND TAP, R" (at 48.26 165.1 0) (effects (font (size 1.27 1.27)) (justify left) (hide yes)))
  (pin
   "5")
  (pin
   "6")
  (pin
   "7")
  (instances (project
    "canale" (path
    "/f0c5571b-16e2-51a9-92b3-0eee43c7234d/6fb49771-ef78-5bdc-9e51-f31e50df5091" (reference "U16") (unit 2)))))
 (wire
  (pts (xy 40.64 167.64) (xy 38.1 167.64))
  (stroke (width 0) (type default)))
 (wire
  (pts (xy 38.1 167.64) (xy 38.1 170.18))
  (stroke (width 0) (type default)))
 (symbol
  (lib_id "Device:R")
  (at 29.21 170.18 270)
  (unit 1)
  (body_style 1)
  (exclude_from_sim no)
  (in_bom yes)
  (on_board yes)
  (dnp no)
  (property
   "Reference"
   "R122" (at 29.21 167.64 90) (effects (font (size 1.27 1.27))))
  (property
   "Value"
   "47" (at 29.21 172.72 90) (effects (font (size 1.27 1.27))))
  (property
   "Footprint"
   "Resistor_SMD:R_0805_2012Metric" (at 29.21 170.18 0) (effects (font (size 1.27 1.27)) (justify left) (hide yes)))
  (property
   "Datasheet"
   "" (at 29.21 170.18 0) (effects (font (size 1.27 1.27)) (justify left) (hide yes)))
  (property
   "Nota"
   "driver <= 50 ohm verso il FX-SEND (slot 3)" (at 29.21 170.18 0) (effects (font (size 1.27 1.27)) (justify left) (hide yes)))
  (pin
   "1")
  (pin
   "2")
  (instances (project
    "canale" (path
    "/f0c5571b-16e2-51a9-92b3-0eee43c7234d/6fb49771-ef78-5bdc-9e51-f31e50df5091" (reference "R122") (unit 1)))))
 (wire
  (pts (xy 38.1 170.18) (xy 33.02 170.18))
  (stroke (width 0) (type default)))
 (symbol
  (lib_id "Device:R")
  (at 39.37 195.58 90)
  (unit 1)
  (body_style 1)
  (exclude_from_sim no)
  (in_bom yes)
  (on_board yes)
  (dnp no)
  (property
   "Reference"
   "R121" (at 39.37 193.04 90) (effects (font (size 1.27 1.27))))
  (property
   "Value"
   "47" (at 39.37 198.12 90) (effects (font (size 1.27 1.27))))
  (property
   "Footprint"
   "Resistor_SMD:R_0805_2012Metric" (at 39.37 195.58 0) (effects (font (size 1.27 1.27)) (justify left) (hide yes)))
  (property
   "Datasheet"
   "" (at 39.37 195.58 0) (effects (font (size 1.27 1.27)) (justify left) (hide yes)))
  (property
   "Nota"
   "NOTA: 47R dopo lo switch CUE (slot 2)" (at 39.37 195.58 0) (effects (font (size 1.27 1.27)) (justify left) (hide yes)))
  (pin
   "1")
  (pin
   "2")
  (instances (project
    "canale" (path
    "/f0c5571b-16e2-51a9-92b3-0eee43c7234d/6fb49771-ef78-5bdc-9e51-f31e50df5091" (reference "R121") (unit 1)))))
 (wire
  (pts (xy 30.48 195.58) (xy 35.56 195.58))
  (stroke (width 0) (type default)))
 (symbol
  (lib_id "Device:R")
  (at 77.47 195.58 90)
  (unit 1)
  (body_style 1)
  (exclude_from_sim no)
  (in_bom yes)
  (on_board yes)
  (dnp no)
  (property
   "Reference"
   "R123" (at 77.47 193.04 90) (effects (font (size 1.27 1.27))))
  (property
   "Value"
   "47" (at 77.47 198.12 90) (effects (font (size 1.27 1.27))))
  (property
   "Footprint"
   "Resistor_SMD:R_0805_2012Metric" (at 77.47 195.58 0) (effects (font (size 1.27 1.27)) (justify left) (hide yes)))
  (property
   "Datasheet"
   "" (at 77.47 195.58 0) (effects (font (size 1.27 1.27)) (justify left) (hide yes)))
  (property
   "Nota"
   "NOTA: 47R dopo lo switch CUE (slot 2)" (at 77.47 195.58 0) (effects (font (size 1.27 1.27)) (justify left) (hide yes)))
  (pin
   "1")
  (pin
   "2")
  (instances (project
    "canale" (path
    "/f0c5571b-16e2-51a9-92b3-0eee43c7234d/6fb49771-ef78-5bdc-9e51-f31e50df5091" (reference "R123") (unit 1)))))
 (wire
  (pts (xy 68.58 195.58) (xy 73.66 195.58))
  (stroke (width 0) (type default)))
 (wire
  (pts (xy 40.64 114.3) (xy 40.64 119.38))
  (stroke (width 0) (type default)))
 (wire
  (pts (xy 40.64 119.38) (xy 58.42 119.38))
  (stroke (width 0) (type default)))
 (wire
  (pts (xy 58.42 119.38) (xy 58.42 111.76))
  (stroke (width 0) (type default)))
 (wire
  (pts (xy 58.42 111.76) (xy 55.88 111.76))
  (stroke (width 0) (type default)))
 (wire
  (pts (xy 40.64 167.64) (xy 40.64 172.72))
  (stroke (width 0) (type default)))
 (wire
  (pts (xy 40.64 172.72) (xy 58.42 172.72))
  (stroke (width 0) (type default)))
 (wire
  (pts (xy 58.42 172.72) (xy 58.42 165.1))
  (stroke (width 0) (type default)))
 (wire
  (pts (xy 58.42 165.1) (xy 55.88 165.1))
  (stroke (width 0) (type default)))
 (wire
  (pts (xy 167.64 55.88) (xy 193.04 55.88))
  (stroke (width 0) (type default)))
 (wire
  (pts (xy 193.04 55.88) (xy 193.04 40.64))
  (stroke (width 0) (type default)))
 (wire
  (pts (xy 193.04 40.64) (xy 190.5 40.64))
  (stroke (width 0) (type default)))
 (wire
  (pts (xy 167.64 55.88) (xy 167.64 62.23))
  (stroke (width 0) (type default)))
 (wire
  (pts (xy 167.64 62.23) (xy 114.3 62.23))
  (stroke (width 0) (type default)))
 (wire
  (pts (xy 114.3 62.23) (xy 114.3 45.72))
  (stroke (width 0) (type default)))
 (wire
  (pts (xy 170.18 45.72) (xy 170.18 33.02))
  (stroke (width 0) (type default)))
 (wire
  (pts (xy 170.18 33.02) (xy 233.68 33.02))
  (stroke (width 0) (type default)))
 (wire
  (pts (xy 233.68 33.02) (xy 233.68 38.1))
  (stroke (width 0) (type default)))
 (wire
  (pts (xy 60.96 50.8) (xy 81.28 50.8))
  (stroke (width 0) (type default)))
 (wire
  (pts (xy 81.28 50.8) (xy 81.28 43.18))
  (stroke (width 0) (type default)))
 (wire
  (pts (xy 81.28 43.18) (xy 78.74 43.18))
  (stroke (width 0) (type default)))
 (wire
  (pts (xy 81.28 43.18) (xy 81.28 38.1))
  (stroke (width 0) (type default)))
 (wire
  (pts (xy 81.28 38.1) (xy 175.26 38.1))
  (stroke (width 0) (type default)))
 (wire
  (pts (xy 27.94 88.9) (xy 27.94 93.98))
  (stroke (width 0) (type default)))
 (wire
  (pts (xy 27.94 93.98) (xy 45.72 93.98))
  (stroke (width 0) (type default)))
 (wire
  (pts (xy 45.72 93.98) (xy 45.72 86.36))
  (stroke (width 0) (type default)))
 (wire
  (pts (xy 45.72 86.36) (xy 43.18 86.36))
  (stroke (width 0) (type default)))
 (wire
  (pts (xy 27.94 144.78) (xy 27.94 149.86))
  (stroke (width 0) (type default)))
 (wire
  (pts (xy 27.94 149.86) (xy 45.72 149.86))
  (stroke (width 0) (type default)))
 (wire
  (pts (xy 45.72 149.86) (xy 45.72 142.24))
  (stroke (width 0) (type default)))
 (wire
  (pts (xy 45.72 142.24) (xy 43.18 142.24))
  (stroke (width 0) (type default)))
 (wire
  (pts (xy 233.68 43.18) (xy 233.68 48.26))
  (stroke (width 0) (type default)))
 (wire
  (pts (xy 233.68 48.26) (xy 251.46 48.26))
  (stroke (width 0) (type default)))
 (wire
  (pts (xy 251.46 48.26) (xy 251.46 40.64))
  (stroke (width 0) (type default)))
 (wire
  (pts (xy 251.46 40.64) (xy 248.92 40.64))
  (stroke (width 0) (type default)))
 (wire
  (pts (xy 20.32 40.64) (xy 20.32 83.82))
  (stroke (width 0) (type default)))
 (wire
  (pts (xy 20.32 83.82) (xy 27.94 83.82))
  (stroke (width 0) (type default)))
 (wire
  (pts (xy 20.32 83.82) (xy 17.78 83.82))
  (stroke (width 0) (type default)))
 (wire
  (pts (xy 17.78 83.82) (xy 17.78 109.22))
  (stroke (width 0) (type default)))
 (wire
  (pts (xy 17.78 109.22) (xy 40.64 109.22))
  (stroke (width 0) (type default)))
 (wire
  (pts (xy 40.64 162.56) (xy 17.78 162.56))
  (stroke (width 0) (type default)))
 (wire
  (pts (xy 17.78 162.56) (xy 17.78 139.7))
  (stroke (width 0) (type default)))
 (wire
  (pts (xy 17.78 139.7) (xy 27.94 139.7))
  (stroke (width 0) (type default)))
 (wire
  (pts (xy 27.94 139.7) (xy 27.94 121.92))
  (stroke (width 0) (type default)))
 (wire
  (pts (xy 27.94 121.92) (xy 63.5 121.92))
  (stroke (width 0) (type default)))
 (wire
  (pts (xy 63.5 121.92) (xy 63.5 59.69))
  (stroke (width 0) (type default)))
 (wire
  (pts (xy 63.5 59.69) (xy 53.34 59.69))
  (stroke (width 0) (type default)))
 (wire
  (pts (xy 53.34 59.69) (xy 53.34 50.8))
  (stroke (width 0) (type default)))
 (junction
  (at 170.18 45.72)
  (diameter 0)
  (color 0 0 0 0))
 (junction
  (at 167.64 55.88)
  (diameter 0)
  (color 0 0 0 0))
 (junction
  (at 40.64 114.3)
  (diameter 0)
  (color 0 0 0 0))
 (junction
  (at 20.32 83.82)
  (diameter 0)
  (color 0 0 0 0))
 (junction
  (at 27.94 139.7)
  (diameter 0)
  (color 0 0 0 0))
 (junction
  (at 81.28 43.18)
  (diameter 0)
  (color 0 0 0 0))
 (junction
  (at 40.64 167.64)
  (diameter 0)
  (color 0 0 0 0))
 (global_label
  "EQ_R"
  (shape passive)
  (at 53.34 50.8 270)
  (fields_autoplaced yes)
  (effects (font (size 1 1)) (justify right)))
 (global_label
  "EQ_L"
  (shape passive)
  (at 20.32 40.64 180)
  (fields_autoplaced yes)
  (effects (font (size 1 1)) (justify right)))
 (global_label
  "MET"
  (shape passive)
  (at 248.92 40.64 0)
  (fields_autoplaced yes)
  (effects (font (size 1 1)) (justify left)))
 (global_label
  "CUEB_L"
  (shape passive)
  (at 43.18 86.36 0)
  (fields_autoplaced yes)
  (effects (font (size 1 1)) (justify left)))
 (global_label
  "SEND_TAP_L"
  (shape passive)
  (at 25.4 116.84 180)
  (fields_autoplaced yes)
  (effects (font (size 1 1)) (justify right)))
 (global_label
  "CUEB_R"
  (shape passive)
  (at 43.18 142.24 0)
  (fields_autoplaced yes)
  (effects (font (size 1 1)) (justify left)))
 (global_label
  "SEND_TAP_R"
  (shape passive)
  (at 25.4 170.18 180)
  (fields_autoplaced yes)
  (effects (font (size 1 1)) (justify right)))
 (global_label
  "CUED_L"
  (shape passive)
  (at 30.48 195.58 180)
  (fields_autoplaced yes)
  (effects (font (size 1 1)) (justify right)))
 (global_label
  "CUE_OUT_L"
  (shape passive)
  (at 43.18 195.58 0)
  (fields_autoplaced yes)
  (effects (font (size 1 1)) (justify left)))
 (global_label
  "CUED_R"
  (shape passive)
  (at 68.58 195.58 180)
  (fields_autoplaced yes)
  (effects (font (size 1 1)) (justify right)))
 (global_label
  "CUE_OUT_R"
  (shape passive)
  (at 81.28 195.58 0)
  (fields_autoplaced yes)
  (effects (font (size 1 1)) (justify left))))
